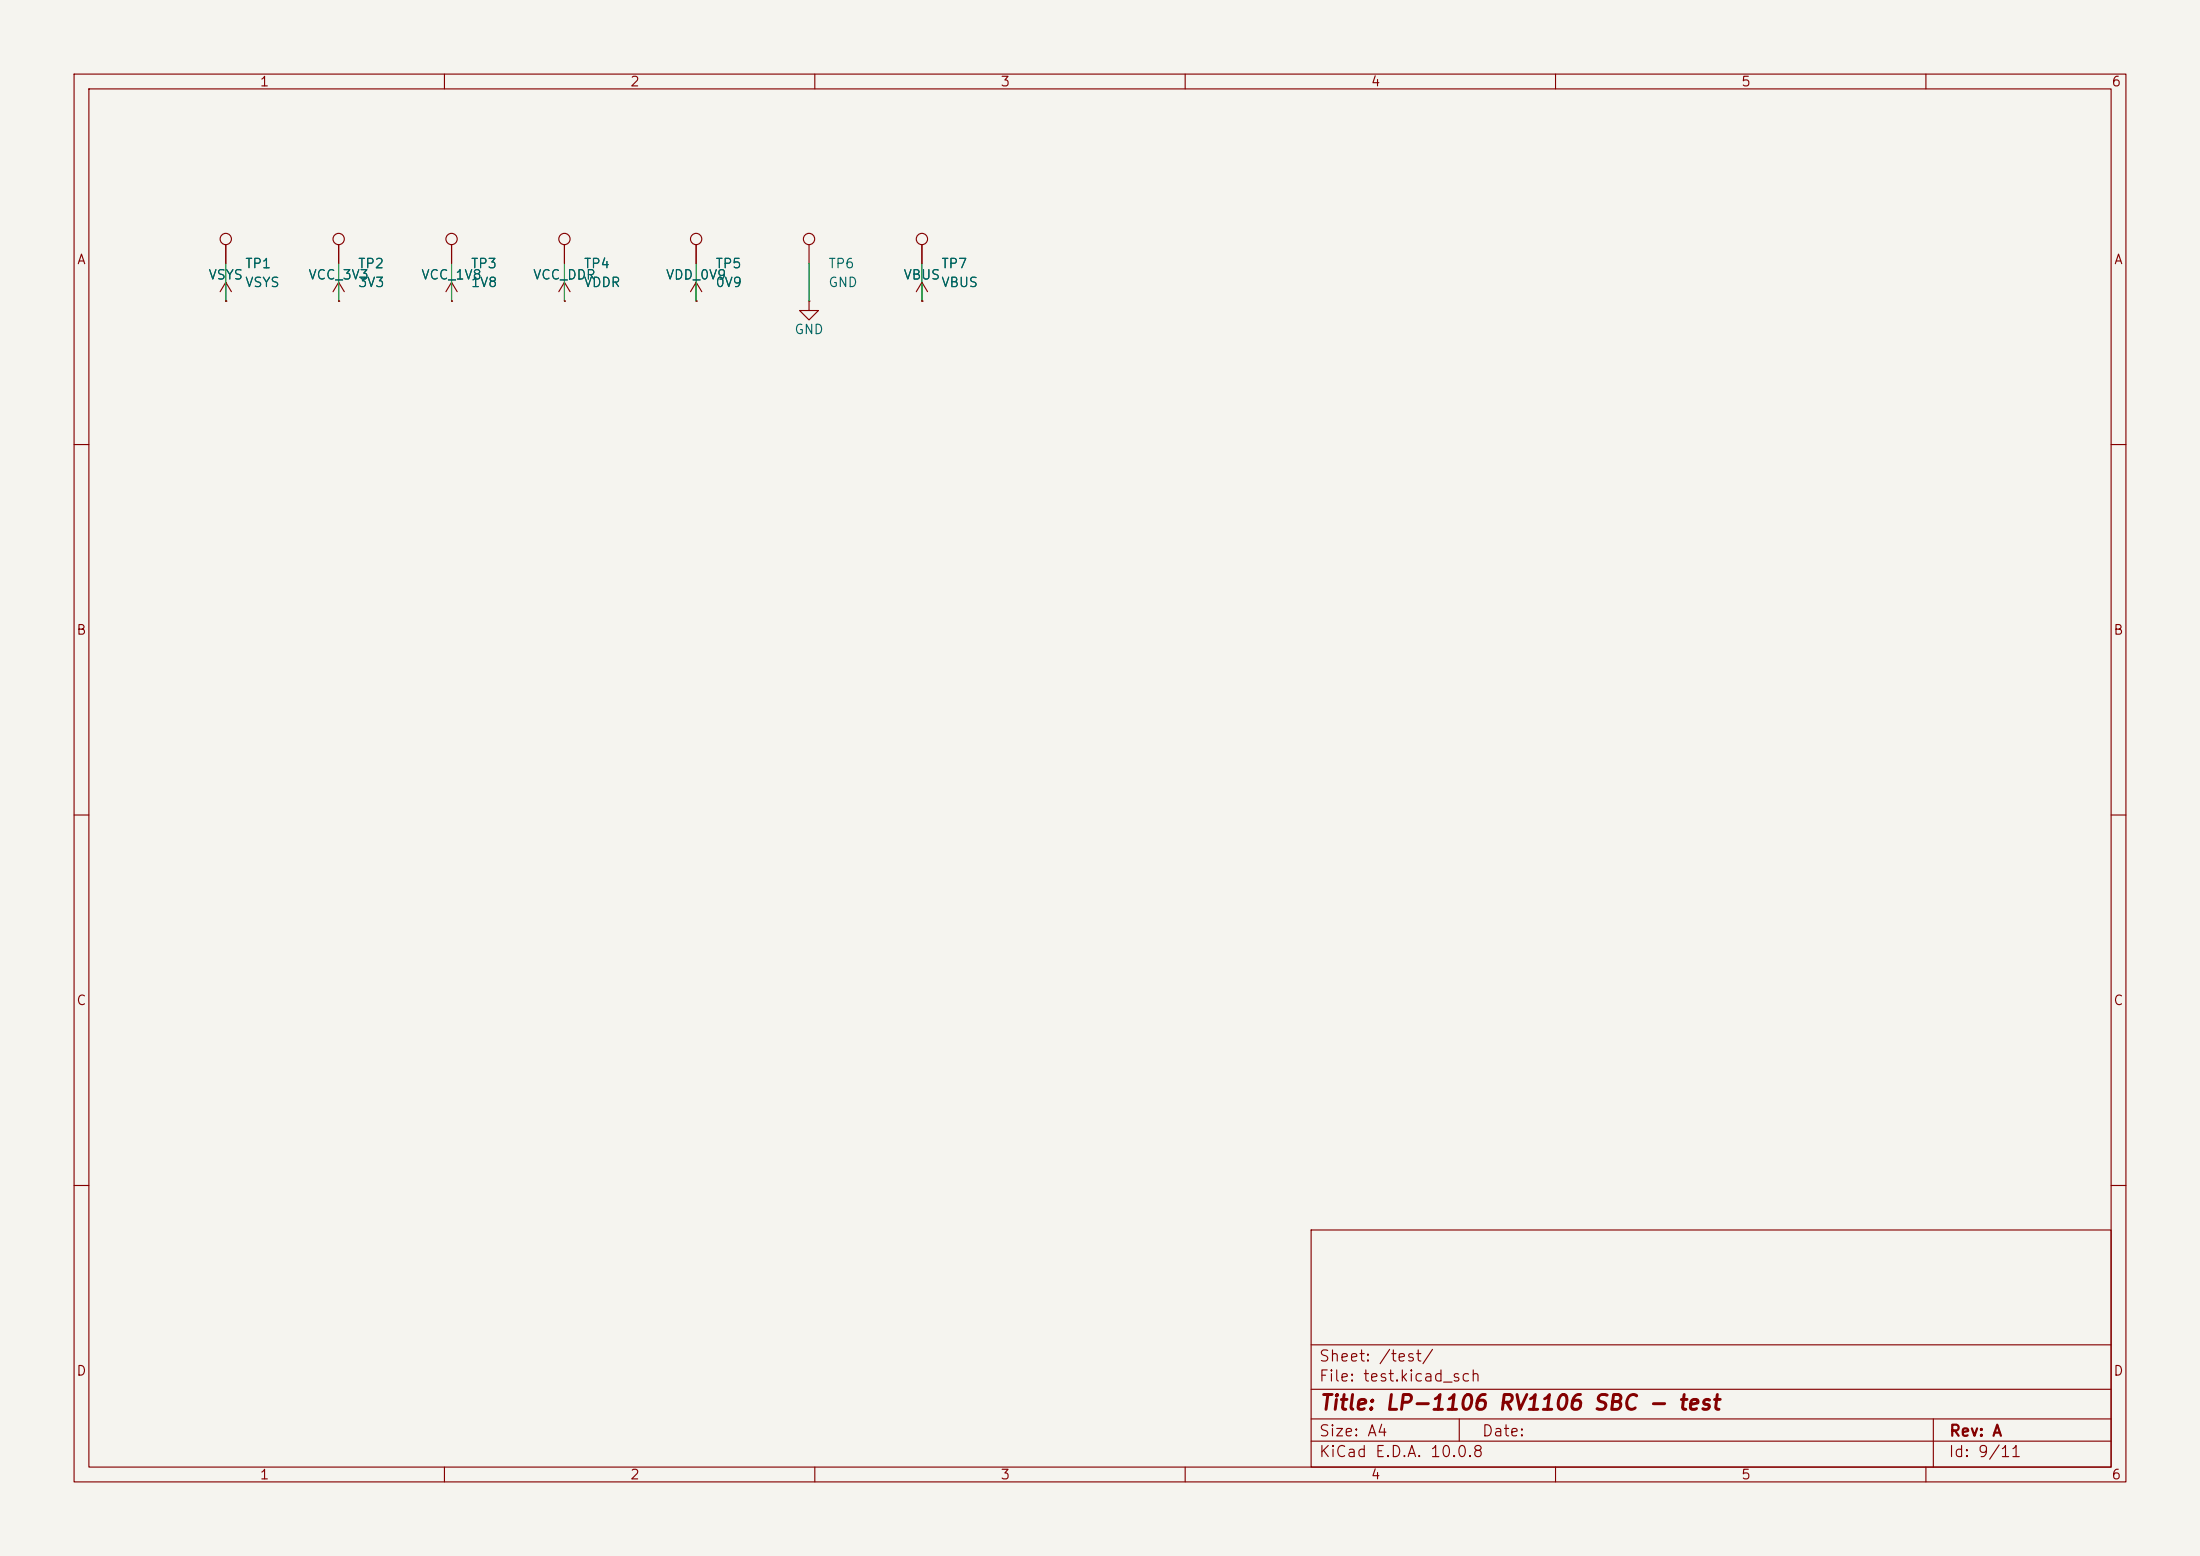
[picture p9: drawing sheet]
<svg xmlns="http://www.w3.org/2000/svg" width="297mm" height="210mm" viewBox="0 0 297 210" stroke-linecap="round" stroke-linejoin="round" font-family="sans-serif">
<path d="M0 0h297v210h-297z" fill="#f5f4ef" stroke="#f5f4ef" stroke-width=".14"/>
<g fill="none" stroke="#840000" stroke-width=".15">
<path d="M10 10h277v190h-277zM12 12h273v186h-273zM60 10v2M110 10v2M160 10v2M210 10v2M260 10v2M30.5 33v2.6M30.5 38.1v2.5M30.5 38.1l-.8 1.3M30.5 38.1l.7 1.3M45.7 33v2.6"/>
<path d="M45.7 38.1v2.5M45.7 38.1l-.7 1.3M45.7 38.1l.8 1.3M61 33v2.6M61 38.1v2.5M61 38.1l-.8 1.3M61 38.1l.7 1.3M76.2 38.1l-.8 1.3M76.2 38.1l.8 1.3M76.2 33v2.6M76.2 38.1v2.5M94 33v2.6"/>
<path d="M94 38.1v2.5M94 38.1l-.8 1.3M94 38.1l.7 1.3M109.2 33v2.6M124.5 38.1l-.8 1.3M124.5 38.1l.7 1.3M124.5 33v2.6M124.5 38.1v2.5M30.5 40.6h.1M45.7 40.6h.1M61 40.6h.1M76.2 40.6h.1"/>
<path d="M94 40.6h.1M109.2 40.6v1.3h1.3l-1.3 1.3-1.3-1.3h1.3M109.2 40.6h.1M124.5 40.6h.1M10 60h2M285 60h2M10 110h2M285 110h2M10 160h2M177 166h108v32h-108zM285 160h2M60 198v2"/>
<path d="M110 198v2M160 198v2M177 194.5h108M177 191.5h108M177 187.5h108M177 181.5h108M197 191.5v3M210 198v2M260 198v2M261 191.5v6.5"/>
<circle cx="30.5" cy="32.3" r=".76"/>
<circle cx="45.7" cy="32.3" r=".76"/>
<circle cx="61" cy="32.3" r=".76"/>
<circle cx="76.2" cy="32.3" r=".76"/>
<circle cx="94" cy="32.3" r=".76"/>
<circle cx="109.2" cy="32.3" r=".76"/>
<circle cx="124.5" cy="32.3" r=".76"/>
</g>
<path d="M30.5 35.6v5M45.7 35.6v5M61 35.6v5M76.2 35.6v5M94 35.6v5M109.2 35.6v5M124.5 35.6v5" fill="none" stroke="#009600" stroke-width=".15"/>
<text font-size="2" fill="#840000" x="178" y="190.8">Title: LP-1106 RV1106 SBC - test</text>
<g font-size="1.5" fill="#840000">
<text x="178" y="184.1">Sheet: /test/</text>
<text x="178" y="186.8">File: test.kicad_sch</text>
<text x="178" y="197">KiCad E.D.A. 10.0.8</text>
<text x="178" y="194.2">Size: A4</text>
<text x="200" y="194.2">Date:</text>
<text x="263" y="197">Id: 9/11</text>
<text x="263" y="194.2">Rev: A</text>
</g>
<g font-size="1.3" fill="#840000">
<text x="35" y="12">1</text>
<text x="85" y="12">2</text>
<text x="135" y="12">3</text>
<text x="185" y="12">4</text>
<text x="235" y="12">5</text>
<text x="285" y="12">6</text>
<text x="10.3" y="36">A</text>
<text x="285.3" y="36">A</text>
<text x="10.2" y="86">B</text>
<text x="285.2" y="86">B</text>
<text x="10.2" y="136">C</text>
<text x="285.2" y="136">C</text>
<text x="10.2" y="186">D</text>
<text x="285.2" y="186">D</text>
<text x="35" y="200">1</text>
<text x="85" y="200">2</text>
<text x="135" y="200">3</text>
<text x="185" y="200">4</text>
<text x="235" y="200">5</text>
<text x="285" y="200">6</text>
</g>
<g font-size="1.3" fill="#006464">
<text x="28.1" y="38">VSYS</text>
<text x="33" y="36.5">TP1</text>
<text x="33" y="39.1">VSYS</text>
<text x="41.5" y="38">VCC_3V3</text>
<text x="48.2" y="36.5">TP2</text>
<text x="48.2" y="39.1">3V3</text>
<text x="56.8" y="38">VCC_1V8</text>
<text x="63.5" y="36.5">TP3</text>
<text x="63.5" y="39.1">1V8</text>
<text x="71.9" y="38">VCC_DDR</text>
<text x="78.7" y="36.5">TP4</text>
<text x="78.7" y="39.1">VDDR</text>
<text x="89.8" y="38">VDD_0V9</text>
<text x="96.5" y="36.5">TP5</text>
<text x="96.5" y="39.1">0V9</text>
<text x="111.7" y="36.5">TP6</text>
<text x="111.7" y="39.1">GND</text>
<text x="121.9" y="38">VBUS</text>
<text x="127" y="36.5">TP7</text>
<text x="127" y="39.1">VBUS</text>
<text x="107.2" y="45.4">GND</text>
</g>
</svg>
